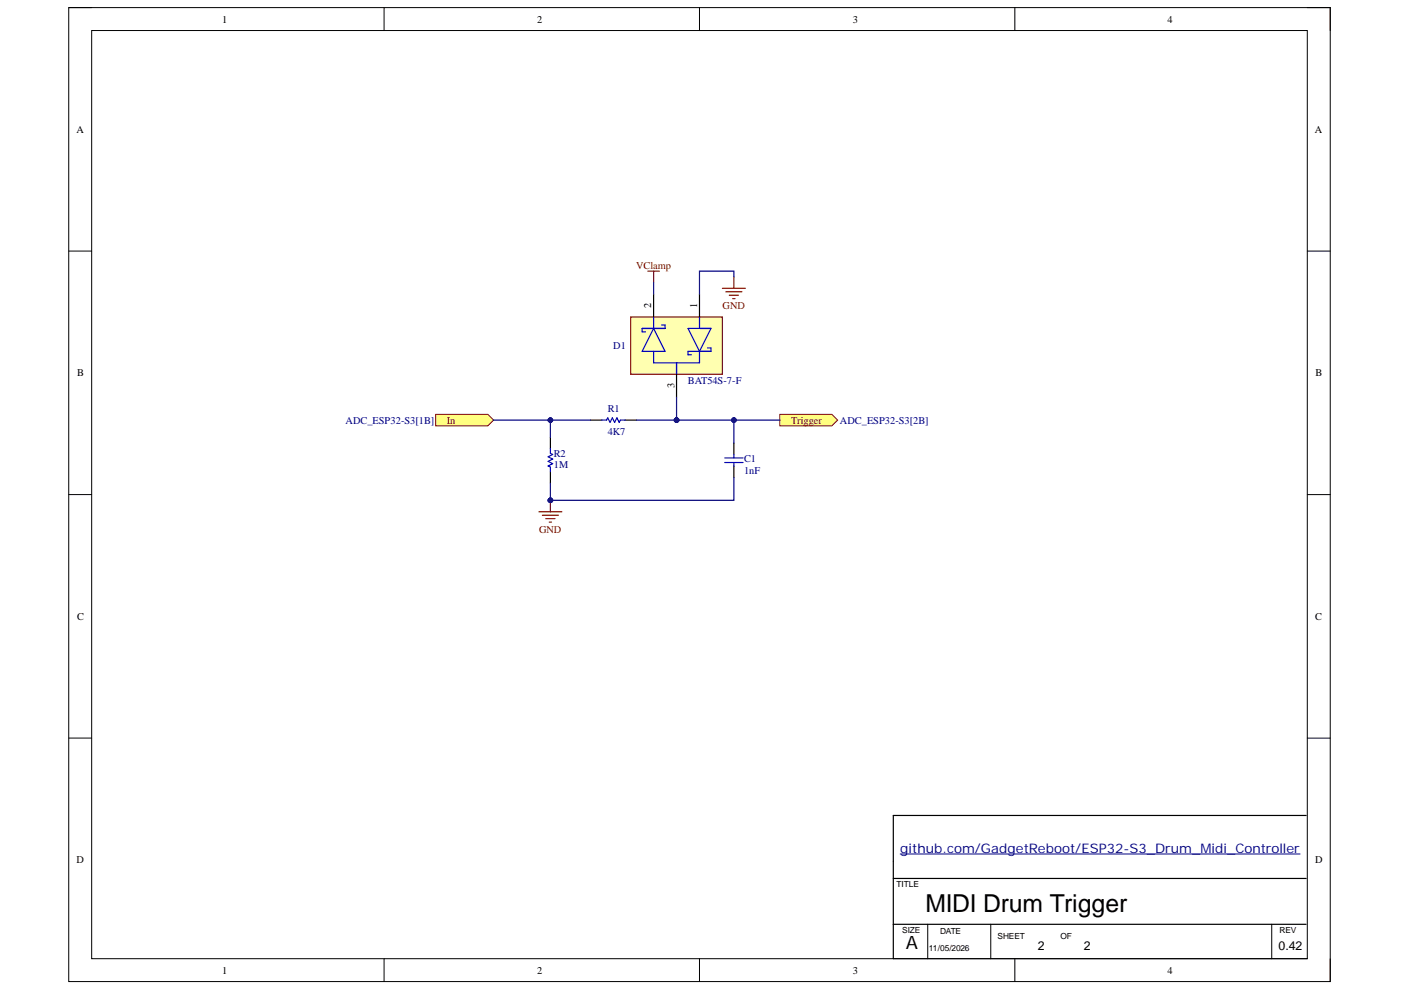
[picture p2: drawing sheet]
<svg xmlns="http://www.w3.org/2000/svg" width="297mm" height="210mm" viewBox="0 0 297 210" stroke-linecap="round" stroke-linejoin="round" font-family="sans-serif">
<path d="M14.6 1.6h267.4v206.5h-267.4z" fill="none" stroke="#000" stroke-width=".21"/>
<path d="M19.4 6.5h257.8v196.8h-257.8z" fill-rule="evenodd" fill="#fff"/>
<g fill="none" stroke="#000" stroke-width=".21">
<path d="M14.6 1.6h4.8M19.4 6.5h257.8v196.8h-257.8zM81.4 1.6v4.9M148.3 1.6v4.9M215.2 1.6v4.9M277.2 1.6h4.8v4.9M14.6 53.2h4.8M277.2 53.2h4.8M14.6 104.9h4.8M277.2 104.9h4.8M14.6 156.5h4.8M277.2 156.5h4.8"/>
<path d="M196.7 196v7.3M210.1 196v7.3M269.6 196v7.3M81.4 203.3v4.8M148.3 203.3v4.8M189.4 203.3h87.8M215.2 203.3v4.8M282 203.3v4.8"/>
</g>
<path d="M276.9 172.9h-87.5v30.4M189.4 186.3h87.5M189.4 196h87.5" fill="none" stroke="#000" stroke-width=".25"/>
<path d="M190.9 181.1h84.7" fill="none" stroke="#000080" stroke-width=".21"/>
<path d="M114.3 108.5h4.8M115 109.2h3.4M115.7 110h2M116.5 110.7h.4M116.7 106.1v2.4" fill="none" stroke="#800000" stroke-width=".25"/>
<circle cx="116.7" cy="106.1" r=".49" fill="#000080"/>
<circle cx="116.7" cy="106.1" r=".49" fill="none" stroke="#000080" stroke-width=".21"/>
<path d="M137.4 57.5h2.4M138.6 57.5v2.4" fill="none" stroke="#800000" stroke-width=".25"/>
<path d="M155.6 93.9v2.5M155.6 98.8v2.4" fill="none" stroke="#000" stroke-width=".25"/>
<path d="M153.7 97.1h3.8M153.7 98.1h3.8M155.6 96.4v.7M155.6 98.1v.7" fill="none" stroke="#00f" stroke-width=".25"/>
<path d="M165.3 87.9h11.1l1.2 1.2-1.2 1.2h-11.1z" fill-rule="evenodd" fill="#ffff80"/>
<path d="M165.3 87.9h11.1l1.2 1.2-1.2 1.2h-11.1z" fill="none" stroke="#800000" stroke-width=".21"/>
<path d="M92.4 87.9h11l1.3 1.2-1.3 1.2h-11z" fill-rule="evenodd" fill="#ffff80"/>
<path d="M92.4 87.9h11l1.3 1.2-1.3 1.2h-11z" fill="none" stroke="#800000" stroke-width=".21"/>
<path d="M116.7 92.7v2.4M125.2 89.1h2.4M132.5 89.1h2.4M116.7 100v2.4" fill="none" stroke="#000" stroke-width=".25"/>
<path d="M116.7 95.1v1l.5 .3-1 .4 1 .5-1 .5 1 .5-1 .5 .5 .2v1M127.6 89.1h1l.3-.5 .4 1 .5-1 .5 1 .5-1 .5 1 .2-.5h1" fill="none" stroke="#00f" stroke-width=".25"/>
<path d="M133.7 67.2h19.5v12.2h-19.5z" fill-rule="evenodd" fill="#ffffb0"/>
<path d="M133.7 67.2h19.5v12.2h-19.5z" fill="none" stroke="#800000" stroke-width=".25"/>
<path d="M138.6 74.5v2.4h9.7v-2.4M138.6 69.6l2.4 4.9h-4.9zM138.6 67.2v2.4M140.3 68.9h.7v.7h-4.9v.8h.8M143.4 76.9v2.5M145.9 69.6h4.8l-2.4 4.9zM148.3 67.2v2.4M150 73.8h.7v.7h-4.8v.7h.7" fill="none" stroke="#00f" stroke-width=".25"/>
<path d="M138.6 62.4v4.8M143.4 79.4v4.8M148.3 62.4v4.8" fill="none" stroke="#000" stroke-width=".25"/>
<path d="M143.4 89.1h12.2v4.8" fill="none" stroke="#000080" stroke-width=".25"/>
<circle cx="143.4" cy="89.1" r=".49" fill="#000080"/>
<circle cx="143.4" cy="89.1" r=".49" fill="none" stroke="#000080" stroke-width=".21"/>
<circle cx="155.6" cy="89.1" r=".49" fill="#000080"/>
<circle cx="155.6" cy="89.1" r=".49" fill="none" stroke="#000080" stroke-width=".21"/>
<path d="M143.4 84.2v4.9" fill="none" stroke="#000080" stroke-width=".25"/>
<circle cx="143.4" cy="89.1" r=".49" fill="#000080"/>
<circle cx="143.4" cy="89.1" r=".49" fill="none" stroke="#000080" stroke-width=".21"/>
<path d="M138.6 59.9v2.5M155.6 89.1h9.7" fill="none" stroke="#000080" stroke-width=".25"/>
<circle cx="155.6" cy="89.1" r=".49" fill="#000080"/>
<circle cx="155.6" cy="89.1" r=".49" fill="none" stroke="#000080" stroke-width=".21"/>
<path d="M104.7 89.1h12" fill="none" stroke="#000080" stroke-width=".25"/>
<circle cx="116.7" cy="89.1" r=".49" fill="#000080"/>
<circle cx="116.7" cy="89.1" r=".49" fill="none" stroke="#000080" stroke-width=".21"/>
<path d="M125.2 89.1h-8.5v3.6" fill="none" stroke="#000080" stroke-width=".25"/>
<circle cx="116.7" cy="89.1" r=".49" fill="#000080"/>
<circle cx="116.7" cy="89.1" r=".49" fill="none" stroke="#000080" stroke-width=".21"/>
<path d="M116.7 102.4v3.7" fill="none" stroke="#000080" stroke-width=".25"/>
<circle cx="116.7" cy="106.1" r=".49" fill="#000080"/>
<circle cx="116.7" cy="106.1" r=".49" fill="none" stroke="#000080" stroke-width=".21"/>
<path d="M134.9 89.1h8.5" fill="none" stroke="#000080" stroke-width=".25"/>
<circle cx="143.4" cy="89.1" r=".49" fill="#000080"/>
<circle cx="143.4" cy="89.1" r=".49" fill="none" stroke="#000080" stroke-width=".21"/>
<path d="M155.6 101.2v4.9h-38.9" fill="none" stroke="#000080" stroke-width=".25"/>
<circle cx="116.7" cy="106.1" r=".49" fill="#000080"/>
<circle cx="116.7" cy="106.1" r=".49" fill="none" stroke="#000080" stroke-width=".21"/>
<path d="M155.6 58.7v2.4M153.2 61.1h4.8M153.9 61.9h3.4M154.6 62.6h2M155.4 63.3h.4" fill="none" stroke="#800000" stroke-width=".25"/>
<path d="M155.6 58.7v-1.2h-7.3v4.9" fill="none" stroke="#000080" stroke-width=".25"/>
<text font-size="5.2" x="196.2" y="193.4">MIDI Drum Trigger</text>
<text font-size="3.9" x="192" y="201.3">A</text>
<text font-size="2.8" fill="#000080" x="190.9" y="180.8">github.com/GadgetReboot/ESP32-S3_Drum_Midi_Controller</text>
<g font-size="2.6">
<text x="220" y="201.5">2</text>
<text x="229.8" y="201.5">2</text>
<text x="271.1" y="201.5">0.42</text>
</g>
<g font-size="2.2">
<text x="47.1" y="4.8">1</text>
<text x="113.9" y="4.8">2</text>
<text x="180.8" y="4.8">3</text>
<text x="247.5" y="4.8">4</text>
<text x="16.2" y="28.1">A</text>
<text x="278.8" y="28.1">A</text>
<text x="138.1" y="65.3" transform="rotate(-90 138.1 65.3)">2</text>
<text x="147.8" y="65.3" transform="rotate(-90 147.8 65.3)">1</text>
<text x="16.3" y="79.8">B</text>
<text x="143" y="82.2" transform="rotate(-90 143 82.2)">3</text>
<text x="278.9" y="79.8">B</text>
<text x="16.3" y="131.4">C</text>
<text x="278.8" y="131.4">C</text>
<text x="16.2" y="183">D</text>
<text x="278.8" y="183">D</text>
<text x="47.1" y="206.4">1</text>
<text x="113.9" y="206.4">2</text>
<text x="180.8" y="206.4">3</text>
<text x="247.5" y="206.4">4</text>
</g>
<g font-size="2.2" fill="#800000">
<text x="134.9" y="57.1">VClamp</text>
<text x="153.2" y="65.5">GND</text>
<text x="94.8" y="89.9">In</text>
<text x="167.8" y="89.9">Trigger</text>
<text x="114.3" y="112.9">GND</text>
</g>
<g font-size="2.2" fill="#000080">
<text x="130" y="74">D1</text>
<text x="145.9" y="81.3">BAT54S-7-F</text>
<text x="73.3" y="89.9">ADC_ESP32-S3[1B]</text>
<text x="128.8" y="87.4">R1</text>
<text x="178.1" y="89.9">ADC_ESP32-S3[2B]</text>
<text x="128.8" y="92.2">4K7</text>
<text x="117.4" y="96.9">R2</text>
<text x="117.4" y="99.3">1M</text>
<text x="157.8" y="98.1">C1</text>
<text x="157.8" y="100.5">1nF</text>
</g>
<g font-size="1.8">
<text x="190.1" y="188.1">TITLE</text>
<text x="191.3" y="197.8">SIZE</text>
<text x="271.3" y="197.8">REV</text>
<text x="196.9" y="201.7">11/05/2026</text>
<text x="199.3" y="198.1">DATE</text>
<text x="211.5" y="199">SHEET</text>
<text x="224.9" y="199">OF</text>
</g>
</svg>
